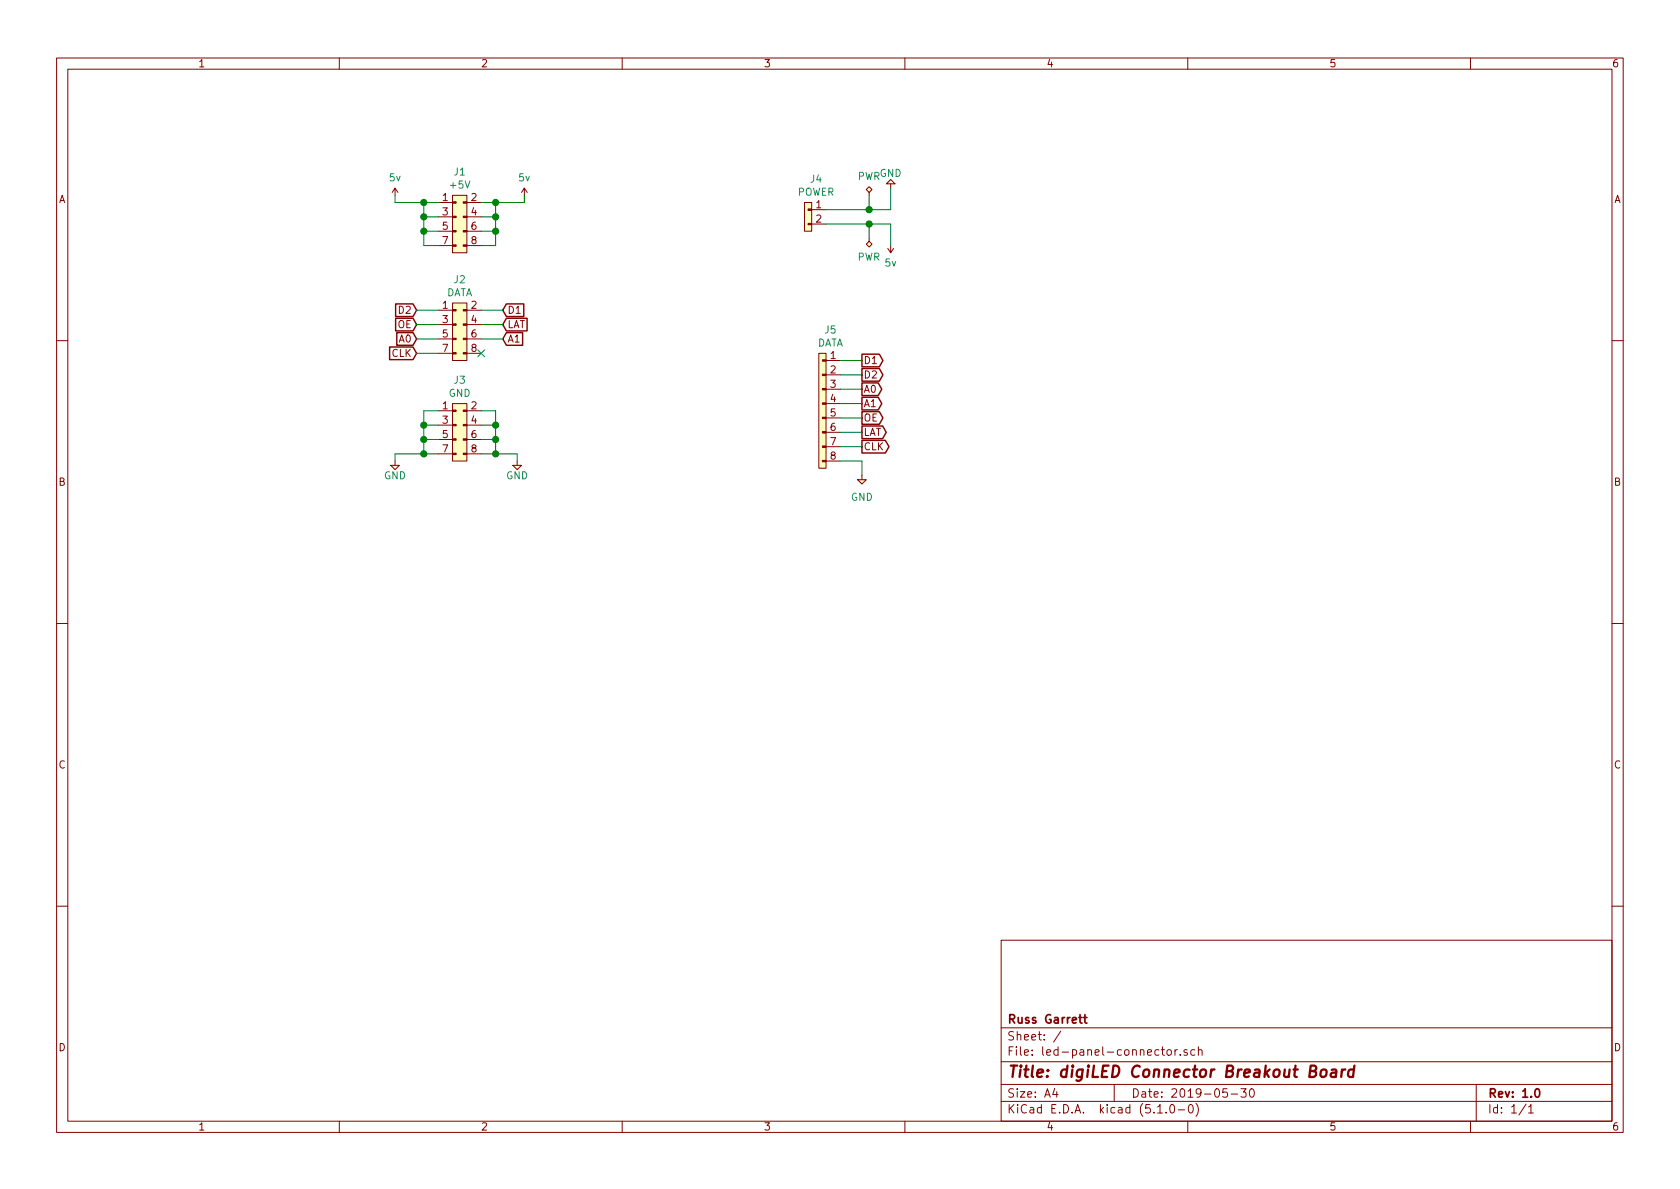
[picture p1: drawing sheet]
EESchema Schematic File Version 4
LIBS:led-panel-connector-cache
EELAYER 29 0
EELAYER END
$Descr A4 11693 8268
encoding utf-8
Sheet 1 1
Title "digiLED Connector Breakout Board"
Date "2019-05-30"
Rev "1.0"
Comp "Russ Garrett"
Comment1 ""
Comment2 ""
Comment3 ""
Comment4 ""
$EndDescr
$Comp
L agg-kicad:CONN_02x04 J1
U 1 1
P 3250 1400
F 0 "J1" H 3200 1615 50  0000 C CNN
F 1 "+5V" H 3200 1524 50  0000 C CNN
F 2 "Connector_PinSocket_2.54mm:PinSocket_2x04_P2.54mm_Vertical" H 3250 1400 50  0001 C CNN
F 3 "" H 3250 1400 50  0001 C CNN
	1    3250 1400
	1    0    0    -1  
$EndComp
$Comp
L agg-kicad:CONN_02x04 J3
U 1 1
P 3250 2850
F 0 "J3" H 3200 3065 50  0000 C CNN
F 1 "GND" H 3200 2974 50  0000 C CNN
F 2 "Connector_PinSocket_2.54mm:PinSocket_2x04_P2.54mm_Vertical" H 3250 2850 50  0001 C CNN
F 3 "" H 3250 2850 50  0001 C CNN
	1    3250 2850
	1    0    0    -1  
$EndComp
$Comp
L agg-kicad:CONN_02x04 J2
U 1 1
P 3250 2150
F 0 "J2" H 3200 2365 50  0000 C CNN
F 1 "DATA" H 3200 2274 50  0000 C CNN
F 2 "Connector_PinSocket_2.54mm:PinSocket_2x04_P2.54mm_Vertical" H 3250 2150 50  0001 C CNN
F 3 "" H 3250 2150 50  0001 C CNN
	1    3250 2150
	1    0    0    -1  
$EndComp
Wire Wire Line
	3350 1400 3450 1400
Wire Wire Line
	3450 1400 3450 1500
Wire Wire Line
	3450 1500 3350 1500
Wire Wire Line
	3450 1500 3450 1600
Wire Wire Line
	3450 1600 3350 1600
Connection ~ 3450 1500
Wire Wire Line
	3450 1600 3450 1700
Wire Wire Line
	3450 1700 3350 1700
Connection ~ 3450 1600
Wire Wire Line
	3050 1400 2950 1400
Wire Wire Line
	2950 1400 2950 1500
Wire Wire Line
	2950 1500 3050 1500
Wire Wire Line
	2950 1500 2950 1600
Wire Wire Line
	2950 1600 3050 1600
Connection ~ 2950 1500
Wire Wire Line
	2950 1600 2950 1700
Wire Wire Line
	2950 1700 3050 1700
Connection ~ 2950 1600
Wire Wire Line
	3050 2850 2950 2850
Wire Wire Line
	2950 2850 2950 2950
Wire Wire Line
	2950 2950 3050 2950
Wire Wire Line
	2950 2950 2950 3050
Wire Wire Line
	2950 3050 3050 3050
Connection ~ 2950 2950
Wire Wire Line
	2950 3050 2950 3150
Connection ~ 2950 3050
Wire Wire Line
	3350 2850 3450 2850
Wire Wire Line
	3450 2850 3450 2950
Wire Wire Line
	3450 2950 3350 2950
Wire Wire Line
	3450 2950 3450 3050
Wire Wire Line
	3450 3050 3350 3050
Connection ~ 3450 2950
Wire Wire Line
	3450 3050 3450 3150
Wire Wire Line
	3450 3150 3350 3150
Connection ~ 3450 3050
$Comp
L agg-kicad:5v #PWR01
U 1 1
P 2750 1350
F 0 "#PWR01" H 2750 1460 50  0001 L CNN
F 1 "5v" H 2750 1474 50  0000 C CNN
F 2 "" H 2750 1350 50  0001 C CNN
F 3 "" H 2750 1350 50  0001 C CNN
	1    2750 1350
	1    0    0    -1  
$EndComp
$Comp
L agg-kicad:5v #PWR04
U 1 1
P 3650 1350
F 0 "#PWR04" H 3650 1460 50  0001 L CNN
F 1 "5v" H 3650 1474 50  0000 C CNN
F 2 "" H 3650 1350 50  0001 C CNN
F 3 "" H 3650 1350 50  0001 C CNN
	1    3650 1350
	1    0    0    -1  
$EndComp
Wire Wire Line
	3450 1400 3650 1400
Wire Wire Line
	3650 1400 3650 1350
Connection ~ 3450 1400
Wire Wire Line
	2950 1400 2750 1400
Wire Wire Line
	2750 1400 2750 1350
Connection ~ 2950 1400
$Comp
L agg-kicad:GND #PWR03
U 1 1
P 3600 3200
F 0 "#PWR03" H 3470 3240 50  0001 L CNN
F 1 "GND" H 3600 3100 50  0000 C CNN
F 2 "" H 3600 3200 50  0001 C CNN
F 3 "" H 3600 3200 50  0001 C CNN
	1    3600 3200
	1    0    0    -1  
$EndComp
Wire Wire Line
	3450 3150 3600 3150
Wire Wire Line
	3600 3150 3600 3200
Connection ~ 3450 3150
$Comp
L agg-kicad:GND #PWR02
U 1 1
P 2750 3200
F 0 "#PWR02" H 2620 3240 50  0001 L CNN
F 1 "GND" H 2750 3100 50  0000 C CNN
F 2 "" H 2750 3200 50  0001 C CNN
F 3 "" H 2750 3200 50  0001 C CNN
	1    2750 3200
	1    0    0    -1  
$EndComp
Wire Wire Line
	2950 3150 3050 3150
Wire Wire Line
	2950 3150 2750 3150
Wire Wire Line
	2750 3150 2750 3200
Connection ~ 2950 3150
Text GLabel 2900 2150 0    50   Input ~ 6
D2
Text GLabel 2900 2250 0    50   Input ~ 6
OE
Text GLabel 2900 2350 0    50   Input ~ 6
A0
Text GLabel 2900 2450 0    50   Input ~ 6
CLK
Text GLabel 3500 2150 2    50   Input ~ 6
D1
Text GLabel 3500 2250 2    50   Input ~ 6
LAT
Text GLabel 3500 2350 2    50   Input ~ 6
A1
NoConn ~ 3350 2450
Wire Wire Line
	3350 2350 3500 2350
Wire Wire Line
	3350 2250 3500 2250
Wire Wire Line
	3350 2150 3500 2150
Wire Wire Line
	3050 2150 2900 2150
Wire Wire Line
	3050 2250 2900 2250
Wire Wire Line
	3050 2350 2900 2350
Wire Wire Line
	3050 2450 2900 2450
$Comp
L agg-kicad:CONN_01x02 J4
U 1 1
P 5650 1450
F 0 "J4" H 5681 1665 50  0000 C CNN
F 1 "POWER" H 5681 1574 50  0000 C CNN
F 2 "Connector_JST:JST_VH_B2P-VH_1x02_P3.96mm_Vertical" H 5650 1450 50  0001 C CNN
F 3 "" H 5650 1450 50  0001 C CNN
	1    5650 1450
	1    0    0    -1  
$EndComp
Wire Wire Line
	5750 1450 6050 1450
$Comp
L agg-kicad:PWR #FLG01
U 1 1
P 6050 1350
F 0 "#FLG01" H 6050 1510 50  0001 C CNN
F 1 "PWR" H 6050 1484 50  0000 C CNN
F 2 "" H 6050 1350 50  0001 C CNN
F 3 "" H 6050 1350 50  0001 C CNN
	1    6050 1350
	1    0    0    -1  
$EndComp
Wire Wire Line
	6050 1350 6050 1450
Connection ~ 6050 1450
Wire Wire Line
	6050 1450 6200 1450
$Comp
L agg-kicad:GND #PWR06
U 1 1
P 6200 1300
F 0 "#PWR06" H 6070 1340 50  0001 L CNN
F 1 "GND" H 6200 1200 50  0000 C CNN
F 2 "" H 6200 1300 50  0001 C CNN
F 3 "" H 6200 1300 50  0001 C CNN
	1    6200 1300
	-1   0    0    1   
$EndComp
Wire Wire Line
	5750 1550 6050 1550
Wire Wire Line
	6200 1550 6200 1700
$Comp
L agg-kicad:PWR #FLG02
U 1 1
P 6050 1650
F 0 "#FLG02" H 6050 1810 50  0001 C CNN
F 1 "PWR" H 6050 1783 50  0000 C CNN
F 2 "" H 6050 1650 50  0001 C CNN
F 3 "" H 6050 1650 50  0001 C CNN
	1    6050 1650
	-1   0    0    1   
$EndComp
Wire Wire Line
	6050 1650 6050 1550
Connection ~ 6050 1550
Wire Wire Line
	6050 1550 6200 1550
$Comp
L agg-kicad:CONN_01x08 J5
U 1 1
P 5750 2500
F 0 "J5" H 5781 2715 50  0000 C CNN
F 1 "DATA" H 5781 2624 50  0000 C CNN
F 2 "Connector_JST:JST_PH_S8B-PH-K_1x08_P2.00mm_Horizontal" H 5750 2500 50  0001 C CNN
F 3 "" H 5750 2500 50  0001 C CNN
	1    5750 2500
	1    0    0    -1  
$EndComp
Text GLabel 6000 2500 2    50   Output ~ 6
D1
Text GLabel 6000 2600 2    50   Output ~ 6
D2
Text GLabel 6000 2800 2    50   Output ~ 6
A1
Text GLabel 6000 2700 2    50   Output ~ 6
A0
Text GLabel 6000 2900 2    50   Output ~ 6
OE
Text GLabel 6000 3000 2    50   Output ~ 6
LAT
Text GLabel 6000 3100 2    50   Output ~ 6
CLK
Wire Wire Line
	5850 2500 6000 2500
Wire Wire Line
	5850 2600 6000 2600
Wire Wire Line
	5850 2700 6000 2700
Wire Wire Line
	5850 2800 6000 2800
Wire Wire Line
	5850 2900 6000 2900
Wire Wire Line
	5850 3000 6000 3000
Wire Wire Line
	5850 3100 6000 3100
$Comp
L agg-kicad:GND #PWR0101
U 1 1
P 6000 3300
F 0 "#PWR0101" H 5870 3340 50  0001 L CNN
F 1 "GND" H 6000 3150 50  0000 C CNN
F 2 "" H 6000 3300 50  0001 C CNN
F 3 "" H 6000 3300 50  0001 C CNN
	1    6000 3300
	1    0    0    -1  
$EndComp
Wire Wire Line
	5850 3200 6000 3200
Wire Wire Line
	6000 3200 6000 3300
Wire Wire Line
	6200 1450 6200 1300
$Comp
L agg-kicad:5v #PWR05
U 1 1
P 6200 1700
F 0 "#PWR05" H 6200 1810 50  0001 L CNN
F 1 "5v" H 6200 1824 50  0000 C CNN
F 2 "" H 6200 1700 50  0001 C CNN
F 3 "" H 6200 1700 50  0001 C CNN
	1    6200 1700
	-1   0    0    1   
$EndComp
$EndSCHEMATC
